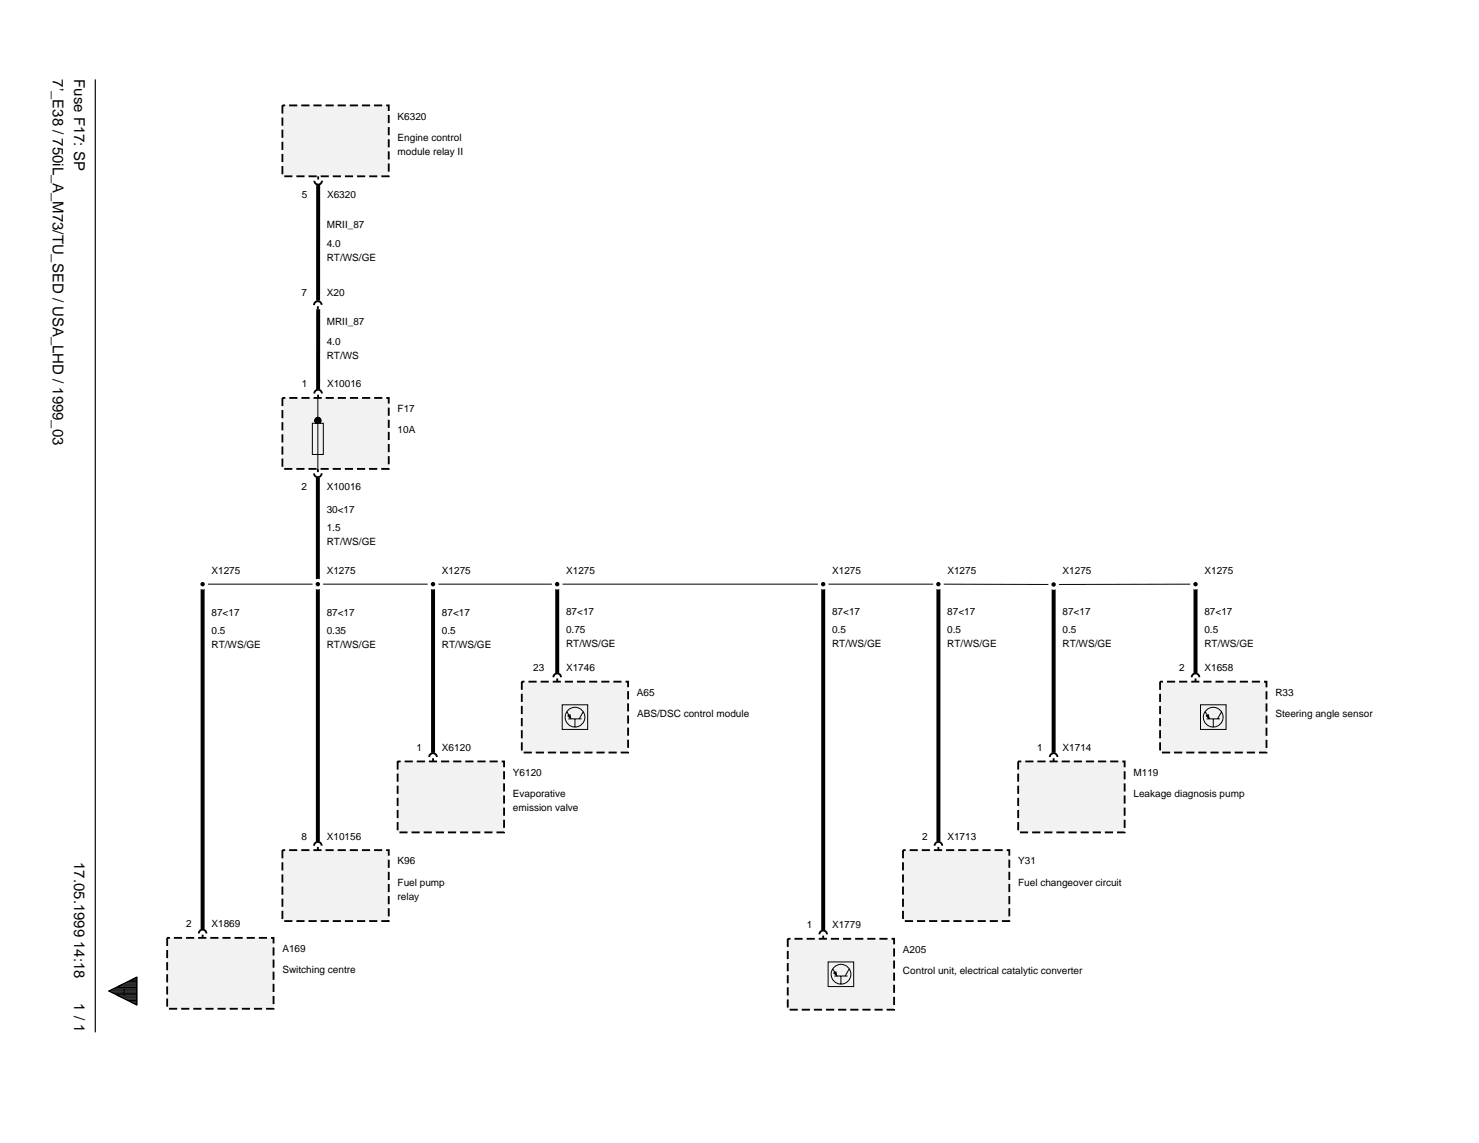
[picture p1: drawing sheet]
<svg xmlns="http://www.w3.org/2000/svg" width="279mm" height="216mm" viewBox="0 0 279 216" stroke-linecap="round" stroke-linejoin="round" font-family="sans-serif">
<path d="M18 15v180" fill="none" stroke="#000" stroke-width=".22"/>
<g fill="#f2f2f2">
<path d="M31.6 177.2h20.1v13.3h-20.1z"/>
<path d="M53.3 19.9h20.1v13.4h-20.1z"/>
<path d="M53.3 75.2h20.1v13.4h-20.1z"/>
<path d="M53.3 160.6h20.1v13.4h-20.1z"/>
<path d="M75.1 143.8h20.1v13.4h-20.1z"/>
<path d="M107.3 135.2l.4-.2 .1 .7z"/>
<path d="M98.6 128.8h20.1v13.4h-20.1z"/>
<path d="M157.5 183.8l.4-.2 .1 .6z"/>
<path d="M148.8 177.3h20.1v13.4h-20.1z"/>
<path d="M170.6 160.6h20.1v13.4h-20.1z"/>
<path d="M192.3 143.8h20.2v13.4h-20.2z"/>
<path d="M227.9 135.2l.4-.2 .1 .7z"/>
<path d="M219.2 128.8h20.1v13.4h-20.1z"/>
</g>
<path d="M60.1 34.8v22M60.1 58.4v15.1M60 90.2v68.7M38.3 110.3v65.2M81.8 110.3v31.9M105.3 110.3v16.8M155.5 110.3v65.4M177.3 110.3v48.6M199 110.4v31.8M225.9 110.3v16.8" fill="none" stroke="#000" stroke-width=".75" stroke-linecap="butt"/>
<g fill="none" stroke="#000" stroke-width=".35">
<path d="M60.1 33.3v.6M60.8 34.1a.72 .72 0 0 1-.7 .8 .72 .72 0 0 1-.7-.7M59.4 74.3a.72 .72 0 0 1 .7-.7 .72 .72 0 0 1 .7 .7M60.1 74.6v.6M60 88.6v.6M60.8 89.4a.72 .72 0 0 1-.7 .7 .72 .72 0 0 1-.8-.7M104.5 127.9a.72 .72 0 0 1 .8-.7 .72 .72 0 0 1 .7 .7M105.3 128.2v.6M225.1 127.9a.72 .72 0 0 1 .7-.7 .72 .72 0 0 1 .8 .7M225.9 128.2v.6M59.3 159.7a.72 .72 0 0 1 .7-.7 .72 .72 0 0 1 .8 .7M60 160v.6"/>
<path d="M81.1 143a.72 .72 0 0 1 .7-.7 .72 .72 0 0 1 .7 .7M81.8 143.2v.6M176.6 159.7a.72 .72 0 0 1 .7-.7 .72 .72 0 0 1 .7 .7M177.3 160v.6M198.3 143a.72 .72 0 0 1 .7-.7 .72 .72 0 0 1 .8 .7M199 143.2v.6M37.6 176.3a.72 .72 0 0 1 .7-.7 .72 .72 0 0 1 .7 .7M38.3 176.5v.7M154.8 176.5a.72 .72 0 0 1 .7-.7 .72 .72 0 0 1 .7 .7M155.5 176.7v.6"/>
</g>
<path d="M53.3 19.9h20.1v13.4h-20.1zM53.3 75.2h20.1v13.4h-20.1zM98.6 128.8h20.1v13.4h-20.1zM219.2 128.8h20.1v13.4h-20.1zM75.1 143.8h20.1v13.4h-20.1zM192.3 143.8h20.2v13.4h-20.2zM31.6 177.2h20.1v13.3h-20.1zM53.3 160.6h20.1v13.4h-20.1zM148.8 177.3h20.1v13.4h-20.1zM170.6 160.6h20.1v13.4h-20.1z" fill="none" stroke="#000" stroke-width=".35" stroke-dasharray="1.5 .8" stroke-linecap="butt"/>
<g fill="none" stroke="#000" stroke-width=".19">
<path d="M59 79.9h2.1v5.9h-2.1zM59.4 79.5h1.3M59.5 79.4h1.1M59.5 79.7h1.1M59.5 79.2h1.1M59.6 79.8h.9M59.6 79.1h.9M59.8 78.9h.5M60 75.2v13.4M60.4 79.9a.6 .6 0 0 0 .1-.9 .6 .6 0 0 0-.9 .1 .6 .6 0 0 0 .1 .8M38.7 110.3h20.9M60.5 110.3h20.9"/>
<path d="M82.2 110.3h22.6M105.7 110.3h49.4M155.9 110.3h20.9M177.7 110.3l20.9 .1M225.4 110.3l-25.9 .1M106.2 133.1h4.8v4.7h-4.8zM107.1 134.5l.8 1.3M107.4 135.8h2.5M107.8 135.7l-.1-.7-.4 .2 .5 .5M108.6 135.8v1.5M110.2 134.5l-.8 1.3M226.8 133.1h4.8v4.7h-4.8z"/>
<path d="M227.7 134.5l.8 1.3M227.9 135.8h2.6M228.4 135.7l-.1-.7-.4 .2 .5 .5M229.2 135.8v1.5M230.8 134.5l-.8 1.3M20.5 187.2l5.4-2.7v5.4zM20.5 187.2h5.4M21 187.4h4.9M21 187h4.9M21.5 187.6h4.4M21.5 186.8h4.4M21.9 187.9h4"/>
<path d="M21.9 186.5h4M22.3 188.1h3.6M22.3 186.3h3.6M22.8 188.3h3.1M22.8 186.1h3.1M23.3 188.5h2.6M23.3 185.9h2.6M23.7 188.8h2.2M23.7 185.6h2.2M24.2 189h1.7M24.2 185.4h1.7M24.6 189.2h1.3"/>
<path d="M24.6 185.2h1.3M25.1 189.4h.8M25.1 185h.8M25.5 189.7h.4M25.5 184.7h.4M156.4 181.7h4.9v4.7h-4.9zM157.3 183.1l.8 1.3M157.5 183.8l.4-.2 .1 .6zM157.6 184.4h2.5M158.9 184.4v1.5M160.4 183.1l-.7 1.3"/>
<circle cx="108.6" cy="135.5" r="1.87"/>
<circle cx="229.2" cy="135.5" r="1.87"/>
<circle cx="158.9" cy="184" r="1.87"/>
</g>
<path d="M37.6 109.6a1 1 0 0 1 1.1-.2 1 1 0 0 1 .6 .9h-1h1a1 1 0 0 1-1.4 1 1 1 0 0 1-.3-1.7z" fill="#fff"/>
<path d="M38.1 110a.42 .42 0 0 1 .6 .3h-.4h.4a.42 .42 0 0 1-.6 .4 .42 .42 0 0 1 0-.7z" fill="#000"/>
<path d="M59.3 109.6a1 1 0 0 1 1.1-.2 1 1 0 0 1 .7 .9h-1.1h1.1a1.01 1.01 0 0 1-1.4 1 1.01 1.01 0 0 1-.4-1.7z" fill="#fff"/>
<path d="M59.8 110a.42 .42 0 0 1 .7 .3h-.5h.5a.42 .42 0 0 1-.7 .4 .42 .42 0 0 1 0-.7z" fill="#000"/>
<path d="M81.1 109.6a1 1 0 0 1 1.1-.2 1 1 0 0 1 .6 .9h-1h1a1 1 0 0 1-1.4 1 1 1 0 0 1-.3-1.7z" fill="#fff"/>
<path d="M81.6 110a.42 .42 0 0 1 .6 .3h-.4h.4a.42 .42 0 0 1-.6 .4 .42 .42 0 0 1 0-.7z" fill="#000"/>
<path d="M104.6 109.6a1 1 0 0 1 1-.2 1 1 0 0 1 .7 .9h-1h1a1.01 1.01 0 0 1-1.4 1 1.01 1.01 0 0 1-.3-1.7z" fill="#fff"/>
<path d="M104.9 110.1a.42 .42 0 0 1 .5-.2 .42 .42 0 0 1 .3 .4h-.4h.4a.42 .42 0 0 1-.5 .4 .42 .42 0 0 1-.3-.6z" fill="#000"/>
<path d="M154.8 109.6a1 1 0 0 1 1.1-.2 1 1 0 0 1 .6 .9h-1h1a1 1 0 0 1-1.4 1 1 1 0 0 1-.3-1.7z" fill="#fff"/>
<path d="M155.1 110.1a.42 .42 0 0 1 .5-.2 .42 .42 0 0 1 .3 .4h-.4h.4a.42 .42 0 0 1-.5 .4 .42 .42 0 0 1-.3-.6z" fill="#000"/>
<path d="M176.6 109.6a1 1 0 0 1 1.1-.2 1 1 0 0 1 .6 .9h-1h1a1 1 0 0 1-1.4 1 1 1 0 0 1-.3-1.7z" fill="#fff"/>
<path d="M177.1 110a.42 .42 0 0 1 .6 .3h-.4h.4a.42 .42 0 0 1-.6 .4 .42 .42 0 0 1 0-.7z" fill="#000"/>
<path d="M198.3 109.7a1 1 0 0 1 1.1-.2 1 1 0 0 1 .6 .9h-1h1a1 1 0 0 1-1.3 .9 1 1 0 0 1-.4-1.6z" fill="#fff"/>
<path d="M198.8 110a.42 .42 0 0 1 .7 .4h-.5h.5a.42 .42 0 0 1-.7 .4 .42 .42 0 0 1 0-.8z" fill="#000"/>
<path d="M225.1 109.6a1 1 0 0 1 1.1-.2 1 1 0 0 1 .7 .9h-1h1a1.01 1.01 0 0 1-1.4 1 1.01 1.01 0 0 1-.4-1.7z" fill="#fff"/>
<path d="M225.6 110a.42 .42 0 0 1 .7 .3h-.5h.5a.42 .42 0 0 1-.7 .4 .42 .42 0 0 1 0-.7z" fill="#000"/>
<path d="M60 57.8v.6M60.8 57.6a.72 .72 0 0 0-.8-.7 .72 .72 0 0 0-.7 .7" fill="none" stroke="#000" stroke-width=".35"/>
<g font-size="2.8">
<text x="10" y="15" transform="rotate(90 10 15)">7’_E38 / 750iL_A_M73/TU_SED / USA_LHD / 1999_03</text>
<text x="14" y="15" transform="rotate(90 14 15)">Fuse F17: SP</text>
<text x="14" y="162.9" transform="rotate(90 14 162.9)">17.05.1999 14:18</text>
<text x="14" y="189.5" transform="rotate(90 14 189.5)">1 / 1</text>
</g>
<g font-size="1.9">
<text x="75.1" y="22.6">K6320</text>
<text x="75.1" y="26.6">Engine control</text>
<text x="75.1" y="29.3">module relay II</text>
<text x="57" y="37.3">5</text>
<text x="61.8" y="37.3">X6320</text>
<text x="61.7" y="46.7">4.0</text>
<text x="61.7" y="43">MRII_87</text>
<text x="61.7" y="49.4">RT/WS/GE</text>
<text x="57" y="55.9">7</text>
<text x="61.7" y="55.9">X20</text>
<text x="61.7" y="65.1">4.0</text>
<text x="61.7" y="61.4">MRII_87</text>
<text x="61.7" y="67.8">RT/WS</text>
<text x="57" y="73.2">1</text>
<text x="61.8" y="73.2">X10016</text>
<text x="75.1" y="77.8">F17</text>
<text x="75.1" y="81.9">10A</text>
<text x="56.9" y="92.6">2</text>
<text x="61.7" y="92.6">X10016</text>
<text x="61.7" y="100.3">1.5</text>
<text x="61.7" y="96.9">30&lt;17</text>
<text x="61.7" y="103">RT/WS/GE</text>
<text x="40" y="108.5">X1275</text>
<text x="61.7" y="108.5">X1275</text>
<text x="83.5" y="108.5">X1275</text>
<text x="106.9" y="108.5">X1275</text>
<text x="157.2" y="108.5">X1275</text>
<text x="179" y="108.5">X1275</text>
<text x="200.7" y="108.5">X1275</text>
<text x="227.5" y="108.5">X1275</text>
<text x="40" y="119.7">0.5</text>
<text x="40" y="116.4">87&lt;17</text>
<text x="61.7" y="119.7">0.35</text>
<text x="61.7" y="116.4">87&lt;17</text>
<text x="83.5" y="119.7">0.5</text>
<text x="83.5" y="116.4">87&lt;17</text>
<text x="106.9" y="119.5">0.75</text>
<text x="106.9" y="116.2">87&lt;17</text>
<text x="157.2" y="119.5">0.5</text>
<text x="157.2" y="116.2">87&lt;17</text>
<text x="179" y="119.5">0.5</text>
<text x="179" y="116.2">87&lt;17</text>
<text x="200.7" y="119.5">0.5</text>
<text x="200.7" y="116.2">87&lt;17</text>
<text x="227.5" y="119.5">0.5</text>
<text x="227.5" y="116.2">87&lt;17</text>
<text x="40" y="122.4">RT/WS/GE</text>
<text x="61.7" y="122.4">RT/WS/GE</text>
<text x="83.5" y="122.4">RT/WS/GE</text>
<text x="106.9" y="122.2">RT/WS/GE</text>
<text x="157.2" y="122.2">RT/WS/GE</text>
<text x="179" y="122.2">RT/WS/GE</text>
<text x="200.7" y="122.2">RT/WS/GE</text>
<text x="227.5" y="122.2">RT/WS/GE</text>
<text x="100.7" y="126.7">23</text>
<text x="106.9" y="126.7">X1746</text>
<text x="120.3" y="131.4">A65</text>
<text x="222.8" y="126.7">2</text>
<text x="227.5" y="126.7">X1658</text>
<text x="240.9" y="131.4">R33</text>
<text x="120.3" y="135.5">ABS/DSC control module</text>
<text x="240.9" y="135.5">Steering angle sensor</text>
<text x="78.7" y="141.8">1</text>
<text x="83.5" y="141.8">X6120</text>
<text x="195.9" y="141.8">1</text>
<text x="200.7" y="141.8">X1714</text>
<text x="96.9" y="146.5">Y6120</text>
<text x="214.1" y="146.5">M119</text>
<text x="96.9" y="150.5">Evaporative</text>
<text x="96.9" y="153.2">emission valve</text>
<text x="214.1" y="150.5">Leakage diagnosis pump</text>
<text x="57" y="158.6">8</text>
<text x="61.7" y="158.6">X10156</text>
<text x="174.2" y="158.6">2</text>
<text x="179" y="158.6">X1713</text>
<text x="75.1" y="167.3">Fuel pump</text>
<text x="75.1" y="163.3">K96</text>
<text x="192.3" y="163.3">Y31</text>
<text x="192.3" y="167.3">Fuel changeover circuit</text>
<text x="75.1" y="170">relay</text>
<text x="35.2" y="175.1">2</text>
<text x="40" y="175.1">X1869</text>
<text x="53.3" y="179.8">A169</text>
<text x="152.4" y="175.3">1</text>
<text x="157.2" y="175.3">X1779</text>
<text x="53.3" y="183.9">Switching centre</text>
<text x="170.6" y="180">A205</text>
<text x="170.6" y="184">Control unit, electrical catalytic converter</text>
<text x="23.2" y="188.2">I</text>
</g>
</svg>
